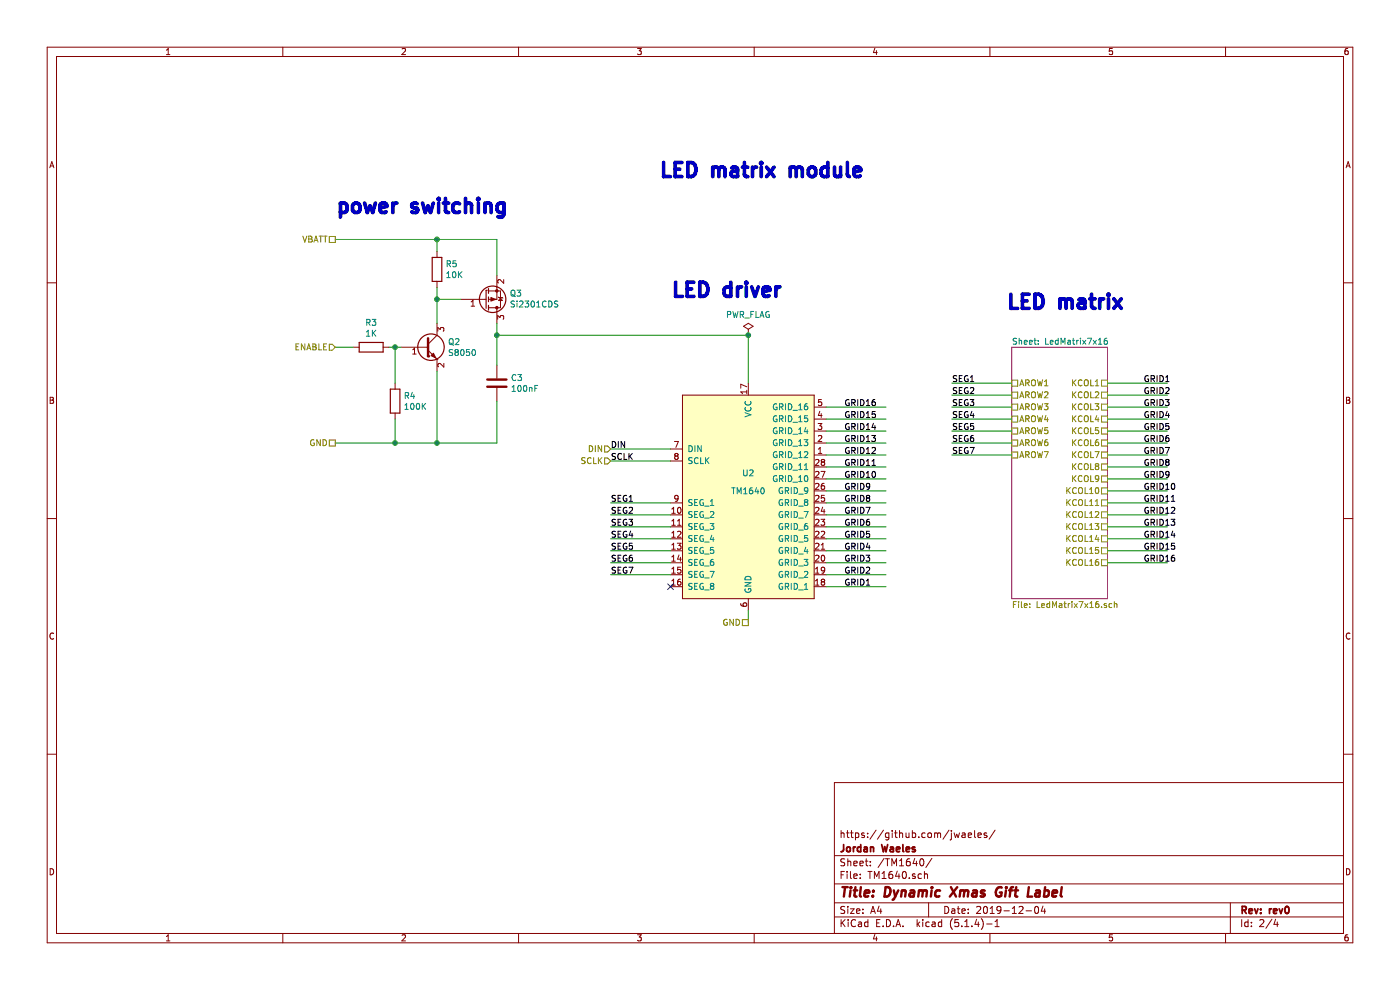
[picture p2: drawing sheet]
EESchema Schematic File Version 4
LIBS:plan_b-cache
EELAYER 30 0
EELAYER END
$Descr A4 11693 8268
encoding utf-8
Sheet 2 4
Title "Dynamic Xmas Gift Label"
Date "2019-12-04"
Rev "rev0"
Comp "Jordan Waeles"
Comment1 "https://github.com/jwaeles/"
Comment2 ""
Comment3 ""
Comment4 ""
$EndDescr
$Comp
L JordanLib:TM1640 U?
U 1 1
P 6250 4150
AR Path="/5EC6D1EF" Ref="U?"  Part="1" 
AR Path="/5EC673BB/5EC6D1EF" Ref="U2"  Part="1" 
F 0 "U2" H 6250 4350 50  0000 C CNN
F 1 "TM1640" H 6250 4200 50  0000 C CNN
F 2 "Package_SO:SOIC-28W_7.5x17.9mm_P1.27mm" H 5700 4550 50  0001 C CNN
F 3 "" H 5700 4550 50  0001 C CNN
	1    6250 4150
	1    0    0    -1  
$EndComp
$Comp
L Device:C C?
U 1 1
P 4150 3200
AR Path="/5EC6D1F5" Ref="C?"  Part="1" 
AR Path="/5EC673BB/5EC6D1F5" Ref="C3"  Part="1" 
F 0 "C3" H 4265 3246 50  0000 L CNN
F 1 "100nF" H 4265 3155 50  0000 L CNN
F 2 "Capacitor_SMD:C_0603_1608Metric" H 4188 3050 50  0001 C CNN
F 3 "~" H 4150 3200 50  0001 C CNN
	1    4150 3200
	1    0    0    -1  
$EndComp
Wire Wire Line
	9250 3200 9750 3200
Wire Wire Line
	9250 3300 9750 3300
Wire Wire Line
	9250 3400 9750 3400
Wire Wire Line
	9250 3500 9750 3500
Wire Wire Line
	9250 3600 9750 3600
Wire Wire Line
	9250 3700 9750 3700
Wire Wire Line
	9250 3800 9750 3800
Wire Wire Line
	9250 3900 9750 3900
Wire Wire Line
	9250 4000 9750 4000
Wire Wire Line
	9250 4100 9750 4100
Wire Wire Line
	9250 4200 9750 4200
Wire Wire Line
	9250 4300 9750 4300
Wire Wire Line
	9250 4400 9750 4400
Wire Wire Line
	9250 4500 9750 4500
Wire Wire Line
	9250 4600 9750 4600
Wire Wire Line
	9250 4700 9750 4700
Wire Wire Line
	7950 3200 8450 3200
Wire Wire Line
	7950 3300 8450 3300
Wire Wire Line
	7950 3400 8450 3400
Wire Wire Line
	7950 3500 8450 3500
Wire Wire Line
	7950 3600 8450 3600
Wire Wire Line
	7950 3700 8450 3700
Wire Wire Line
	7950 3800 8450 3800
Text Label 9550 3200 0    50   ~ 0
GRID1
Text Label 9550 3300 0    50   ~ 0
GRID2
Text Label 9550 3400 0    50   ~ 0
GRID3
Text Label 9550 3500 0    50   ~ 0
GRID4
Text Label 9550 3600 0    50   ~ 0
GRID5
Text Label 9550 3700 0    50   ~ 0
GRID6
Text Label 9550 3800 0    50   ~ 0
GRID7
Text Label 9550 3900 0    50   ~ 0
GRID8
Text Label 9550 4000 0    50   ~ 0
GRID9
Text Label 9550 4100 0    50   ~ 0
GRID10
Text Label 9550 4200 0    50   ~ 0
GRID11
Text Label 9550 4300 0    50   ~ 0
GRID12
Text Label 9550 4400 0    50   ~ 0
GRID13
Text Label 9550 4500 0    50   ~ 0
GRID14
Text Label 9550 4600 0    50   ~ 0
GRID15
Text Label 9550 4700 0    50   ~ 0
GRID16
Wire Wire Line
	6900 3400 7400 3400
Wire Wire Line
	6900 3600 7400 3600
Wire Wire Line
	6900 3800 7400 3800
Wire Wire Line
	6900 4000 7400 4000
Wire Wire Line
	6900 4200 7400 4200
Wire Wire Line
	6900 4400 7400 4400
Wire Wire Line
	6900 4600 7400 4600
Wire Wire Line
	6900 4800 7400 4800
Wire Wire Line
	6900 3500 7400 3500
Wire Wire Line
	6900 3700 7400 3700
Wire Wire Line
	6900 3900 7400 3900
Wire Wire Line
	6900 4100 7400 4100
Wire Wire Line
	6900 4300 7400 4300
Wire Wire Line
	6900 4500 7400 4500
Wire Wire Line
	6900 4700 7400 4700
Wire Wire Line
	6900 4900 7400 4900
Wire Wire Line
	5100 4200 5600 4200
Wire Wire Line
	5100 4400 5600 4400
Wire Wire Line
	5100 4600 5600 4600
Wire Wire Line
	5100 4800 5600 4800
Wire Wire Line
	5100 4300 5600 4300
Wire Wire Line
	5100 4500 5600 4500
Wire Wire Line
	5100 4700 5600 4700
Wire Wire Line
	5100 3750 5600 3750
Wire Wire Line
	5100 3850 5600 3850
Text Label 5100 4200 0    50   ~ 0
SEG1
Text Label 5100 4300 0    50   ~ 0
SEG2
Text Label 5100 4400 0    50   ~ 0
SEG3
Text Label 5100 4500 0    50   ~ 0
SEG4
Text Label 5100 4600 0    50   ~ 0
SEG5
Text Label 5100 4700 0    50   ~ 0
SEG6
Text Label 5100 4800 0    50   ~ 0
SEG7
Text Label 7050 3400 0    50   ~ 0
GRID16
Text Label 7050 3500 0    50   ~ 0
GRID15
Text Label 7050 3600 0    50   ~ 0
GRID14
Text Label 7050 3700 0    50   ~ 0
GRID13
Text Label 7050 3800 0    50   ~ 0
GRID12
Text Label 7050 3900 0    50   ~ 0
GRID11
Text Label 7050 4000 0    50   ~ 0
GRID10
Text Label 7050 4100 0    50   ~ 0
GRID9
Text Label 7050 4200 0    50   ~ 0
GRID8
Text Label 7050 4300 0    50   ~ 0
GRID7
Text Label 7050 4400 0    50   ~ 0
GRID6
Text Label 7050 4500 0    50   ~ 0
GRID5
Text Label 7050 4600 0    50   ~ 0
GRID4
Text Label 7050 4700 0    50   ~ 0
GRID3
Text Label 7050 4800 0    50   ~ 0
GRID2
Text Label 7050 4900 0    50   ~ 0
GRID1
Text Label 7950 3200 0    50   ~ 0
SEG1
Text Label 7950 3300 0    50   ~ 0
SEG2
Text Label 7950 3400 0    50   ~ 0
SEG3
Text Label 7950 3500 0    50   ~ 0
SEG4
Text Label 7950 3600 0    50   ~ 0
SEG5
Text Label 7950 3700 0    50   ~ 0
SEG6
Text Label 7950 3800 0    50   ~ 0
SEG7
NoConn ~ 5600 4900
Text Label 5100 3750 0    50   ~ 0
DIN
Text Label 5100 3850 0    50   ~ 0
SCLK
Wire Wire Line
	6250 5100 6250 5200
Text HLabel 5100 3750 0    50   Input ~ 0
DIN
Text HLabel 5100 3850 0    50   Input ~ 0
SCLK
Text HLabel 6250 5200 0    50   UnSpc ~ 0
GND
$Comp
L Device:R R?
U 1 1
P 3650 2250
AR Path="/5EC7C6F3" Ref="R?"  Part="1" 
AR Path="/5EC673BB/5EC7C6F3" Ref="R5"  Part="1" 
F 0 "R5" H 3720 2296 50  0000 L CNN
F 1 "10K" H 3720 2205 50  0000 L CNN
F 2 "Resistor_SMD:R_0603_1608Metric" V 3580 2250 50  0001 C CNN
F 3 "~" H 3650 2250 50  0001 C CNN
	1    3650 2250
	1    0    0    -1  
$EndComp
$Comp
L Device:Q_PMOS_GSD Q?
U 1 1
P 4050 2500
AR Path="/5EC7C6ED" Ref="Q?"  Part="1" 
AR Path="/5EC673BB/5EC7C6ED" Ref="Q3"  Part="1" 
F 0 "Q3" H 4256 2454 50  0000 L CNN
F 1 "Si2301CDS" H 4256 2545 50  0000 L CNN
F 2 "Package_TO_SOT_SMD:SOT-23" H 4250 2600 50  0001 C CNN
F 3 "~" H 4050 2500 50  0001 C CNN
	1    4050 2500
	1    0    0    1   
$EndComp
Text HLabel 2800 2000 0    50   UnSpc ~ 0
VBATT
Wire Wire Line
	3650 2100 3650 2000
Connection ~ 3650 2000
Wire Wire Line
	3650 2000 2800 2000
Wire Wire Line
	3650 2500 3650 2400
Text HLabel 2800 3700 0    50   UnSpc ~ 0
GND
Wire Wire Line
	4150 2000 4150 2300
Wire Wire Line
	3650 2000 4150 2000
Wire Wire Line
	3850 2500 3650 2500
Wire Wire Line
	4150 2800 4150 2700
Wire Wire Line
	2800 3700 3300 3700
$Comp
L Device:R R3
U 1 1
P 3100 2900
F 0 "R3" V 2893 2900 50  0000 C CNN
F 1 "1K" V 2984 2900 50  0000 C CNN
F 2 "Resistor_SMD:R_0603_1608Metric" V 3030 2900 50  0001 C CNN
F 3 "~" H 3100 2900 50  0001 C CNN
	1    3100 2900
	0    1    1    0   
$EndComp
Wire Wire Line
	2950 2900 2800 2900
Wire Wire Line
	3250 2900 3300 2900
Wire Wire Line
	3650 2500 3650 2700
Connection ~ 3650 2500
Wire Wire Line
	3650 3100 3650 3700
Connection ~ 3650 3700
Text HLabel 2800 2900 0    50   Input ~ 0
ENABLE
$Comp
L Device:R R?
U 1 1
P 3300 3350
AR Path="/5ECD590D" Ref="R?"  Part="1" 
AR Path="/5EC673BB/5ECD590D" Ref="R4"  Part="1" 
F 0 "R4" H 3370 3396 50  0000 L CNN
F 1 "100K" H 3370 3305 50  0000 L CNN
F 2 "Resistor_SMD:R_0603_1608Metric" V 3230 3350 50  0001 C CNN
F 3 "~" H 3300 3350 50  0001 C CNN
	1    3300 3350
	1    0    0    -1  
$EndComp
Wire Wire Line
	3300 3200 3300 2900
Connection ~ 3300 2900
Wire Wire Line
	3300 2900 3350 2900
Wire Wire Line
	3300 3500 3300 3700
Connection ~ 3300 3700
Wire Wire Line
	3300 3700 3650 3700
Wire Wire Line
	3650 3700 4150 3700
Wire Wire Line
	4150 3350 4150 3700
Wire Wire Line
	4150 2800 4150 3050
Connection ~ 4150 2800
Wire Wire Line
	6250 2800 6250 3200
Wire Wire Line
	4150 2800 6250 2800
$Sheet
S 8450 2900 800  2100
U 5EC6D20E
F0 "LedMatrix7x16" 50
F1 "LedMatrix7x16.sch" 50
F2 "AROW1" U L 8450 3200 50 
F3 "AROW2" U L 8450 3300 50 
F4 "AROW3" U L 8450 3400 50 
F5 "AROW4" U L 8450 3500 50 
F6 "AROW5" U L 8450 3600 50 
F7 "AROW6" U L 8450 3700 50 
F8 "AROW7" U L 8450 3800 50 
F9 "KCOL1" U R 9250 3200 50 
F10 "KCOL2" U R 9250 3300 50 
F11 "KCOL3" U R 9250 3400 50 
F12 "KCOL4" U R 9250 3500 50 
F13 "KCOL5" U R 9250 3600 50 
F14 "KCOL6" U R 9250 3700 50 
F15 "KCOL7" U R 9250 3800 50 
F16 "KCOL8" U R 9250 3900 50 
F17 "KCOL9" U R 9250 4000 50 
F18 "KCOL10" U R 9250 4100 50 
F19 "KCOL11" U R 9250 4200 50 
F20 "KCOL12" U R 9250 4300 50 
F21 "KCOL13" U R 9250 4400 50 
F22 "KCOL14" U R 9250 4500 50 
F23 "KCOL15" U R 9250 4600 50 
F24 "KCOL16" U R 9250 4700 50 
$EndSheet
$Comp
L Device:Q_NPN_BEC Q2
U 1 1
P 3550 2900
F 0 "Q2" H 3740 2946 50  0000 L CNN
F 1 "S8050" H 3740 2855 50  0000 L CNN
F 2 "Package_TO_SOT_SMD:SOT-23" H 3750 3000 50  0001 C CNN
F 3 "~" H 3550 2900 50  0001 C CNN
	1    3550 2900
	1    0    0    -1  
$EndComp
$Comp
L power:PWR_FLAG #FLG0103
U 1 1
P 6250 2800
F 0 "#FLG0103" H 6250 2875 50  0001 C CNN
F 1 "PWR_FLAG" H 6250 2973 50  0000 C CNN
F 2 "" H 6250 2800 50  0001 C CNN
F 3 "~" H 6250 2800 50  0001 C CNN
	1    6250 2800
	1    0    0    -1  
$EndComp
Connection ~ 6250 2800
Text Notes 5500 1500 0    118  ~ 24
LED matrix module
Text Notes 2800 1800 0    118  ~ 24
power switching
Text Notes 5600 2500 0    118  ~ 24
LED driver
Text Notes 8400 2600 0    118  ~ 24
LED matrix
$EndSCHEMATC
